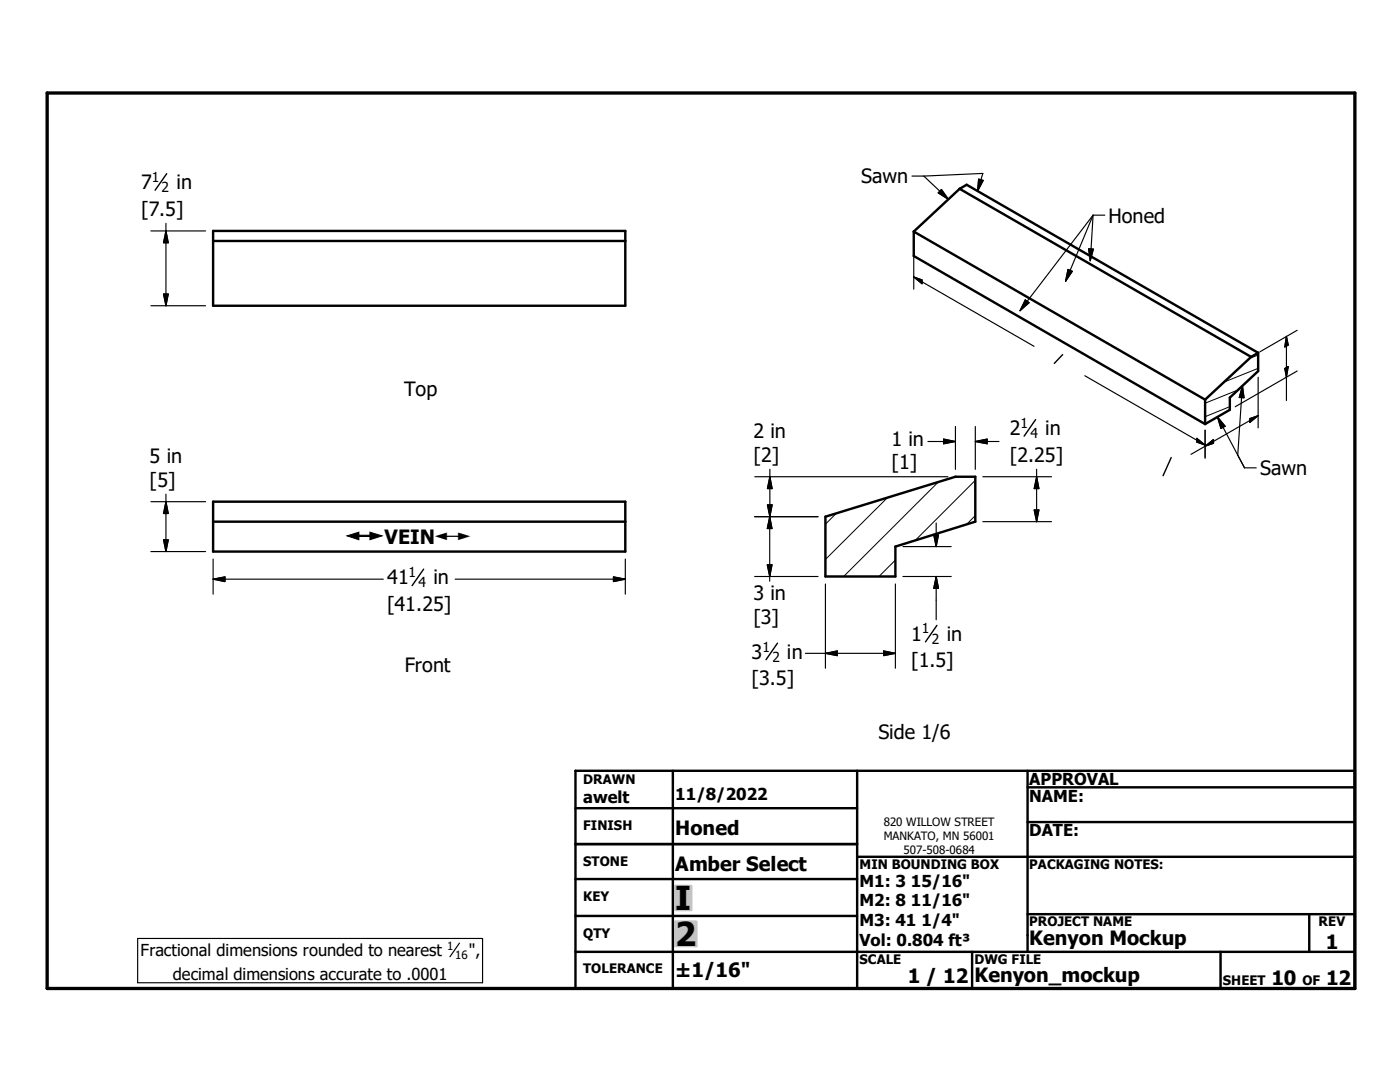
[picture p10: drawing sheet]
<svg xmlns="http://www.w3.org/2000/svg" width="279mm" height="216mm" viewBox="0 0 279 216" stroke-linecap="round" stroke-linejoin="round" font-family="sans-serif">
<g fill="none" stroke="#000" stroke-width=".48">
<path d="M191.5 37.7l-9.1 8.5M191.5 37.7l1.4-.8 58.2 33.5M191.5 37.7l58.2 33.5M42.5 46.1h82.3v14.9h-82.3zM42.5 48.1h82.3M182.4 46.2v4.9l58.1 33.5M182.4 46.2l58.1 33.5M240.5 79.7v4.9M249.7 71.2l-9.2 8.5M251.1 70.4l-1.4 .8M251.1 70.4v3.7l-5.7 5.2v2.5l-4.9 2.8M42.5 100.1h82.3v10h-82.3z"/>
<path d="M42.5 104.1h82.3M164.7 103.1l26-8h3.9v9l-15.9 5v5.9h-14zM114.8 153.8h155.6v43.4h-155.6zM134.3 153.8v43.4M171.1 153.8v43.4M205.1 157.1h65.3M205.1 153.8v36.1M114.8 175.4h56.3M114.8 161.3h56.3M114.8 168.4h56.3M171.1 171h99.3M205.1 164h65.3"/>
<path d="M114.8 182.8h56.3M114.8 189.9h155.6M194 189.9v7.3M205.1 182.4h65.3M243.6 189.9v7.3M261.3 182.4v7.5"/>
</g>
<path d="M247.1 77.8l-6.6 2.7M251.1 73.5l-6.9 2.8M251.1 70.8l-1.8 .7M177.1 99.3l-12.4 12.3M187.3 96.2l-18.9 18.8M194.6 95.8l-12 12M245.4 81.1l-4.9 2M166.9 102.4l-2.2 2.2M178.7 111.8l-3.3 3.2M194.6 102.9l-1.7 1.8" fill="none" stroke="#000" stroke-width=".2"/>
<path d="M9.4 18.6h261v178.6h-261z" fill="none" stroke="#000" stroke-width=".66"/>
<g fill="#c0c0c0" stroke="#c0c0c0" stroke-width=".48">
<path d="M134.8 183.9h4.2v4.9z"/>
<path d="M134.8 183.9l4.2 4.9h-4.2z"/>
<path d="M134.8 176.8h3.1v4.8z"/>
<path d="M134.8 176.8l3.1 4.8h-3.1z"/>
</g>
<g fill="none" stroke="#000" stroke-width=".23">
<path d="M182 35.1h2.4M184.4 35.1l4.9 4.7M184.4 35.1l11.7-.5-1 3.5M187.9 37.8l1.4 2-2.1-1.3zM195.3 35.7l.9 .3-1.1 2.1zM30.1 46.1h10.9M32.6 58.7h1l-.5 2.3zM33.1 44.6v16.4M33.1 46.1l.5 2.3h-1zM182.4 55.3l24 13.8M182.4 55.3l1.6 .6v.7zM182.4 49.9v7.8"/>
<path d="M204.6 59.8l.8 .6-1.8 1.6zM213.1 53.8l.9 .3-1.3 2zM217.3 49.7h.9l-.6 2.3zM218.1 42.9l-14.5 19.1M218.1 42.9l-5.4 13.2M218.1 42.9l-.5 9.1M218.1 42.9h2.4M30.1 61h10.9M216.5 75l24 13.8M248 77l-1 13.8M248 77l.3 2.4-1-.1zM251.1 75.3v10.1"/>
<path d="M256.4 73.5l.7-.4-.4 2.2zM256.7 67.1v12.8M256.7 67.1l.4 1.8-.7 .3zM258.9 65.9l-7.5 4.3M258.9 74l-12.4 7.2M33.1 98.6v11.5M150.6 95.1h38.6M153.6 93.6v22.4M153.6 95.1l.5 2.4h-.9zM185.2 88.1h5.5M188.3 87.6l2.4 .5-2.4 .5zM190.7 85.1v8.6"/>
<path d="M194.6 88.1h4.8M194.6 88.1l2.4-.5v1zM194.6 85.1v8.6M196.1 95.1h13.8M206.9 93.6v10.5M206.9 95.1l.4 2.4h-.9zM238.9 87.5l1.6 1.3-1.6-.6zM240.5 85.8v5.7M240.5 89l1.7-1.3v.8zM243 83.2l5.4 10.2h2.3M243 83.2l1.5 1.9-.8 .4zM249.4 83.5l1.7-.6-1.7 1.4z"/>
<path d="M251.1 82.9l-13.4 7.8M30.1 100.1h10.9M30.1 110.1h10.9M32.6 107.7h1l-.5 2.4zM33.1 100.1l.5 2.4h-1zM42.5 115.6h34M42.5 115.6l2.4-.5v.9zM42.5 111.6v7M90.8 115.6h34M122.4 115.1l2.4 .5-2.4 .4zM124.8 111.6v7M150.6 103.1h12.7"/>
<path d="M150.6 115h12.7M153.1 112.7h1l-.5 2.3zM153.2 100.7h.9l-.5 2.4zM153.6 103.1l.5 2.4h-1zM164.7 116.5v16.8M178.7 116.5v16.8M180.2 115h9.6M180.2 109.1h9.6M186.4 106.7h.9l-.5 2.4zM186.8 104.4v4.7M186.8 115v8.7M186.8 115l.5 2.4h-.9z"/>
<path d="M196.1 104.1h13.8M206.4 101.8h.9l-.4 2.3zM160.7 130.4h18M164.7 130.4l2.4-.5v.9zM176.4 129.9l2.3 .5-2.3 .4zM27.5 187.3h68.8v8.8h-68.8zM91.7 188.2l-1.9 2.7"/>
</g>
<path d="M33.3 34.7l-2.3 3.3M212.1 70.8l-1.7 1.7M206.7 83.7l-2.3 3.3M233.7 91.3l-1.6 3.6M84.6 113.6l-2.4 3.3M155.2 128.3l-2.3 3.3M187 124.8l-2.3 3.3" fill="none" stroke="#000" stroke-width=".28"/>
<g fill="#000" stroke="#000" stroke-width=".23">
<path d="M187.9 37.8l1.4 2-2.1-1.3zM195.3 35.7l.9 .3-1.1 2.1zM32.6 58.7h1l-.5 2.3zM33.1 46.1l.5 2.3h-1zM182.4 55.3l1.6 .6v.7zM204.6 59.8l.8 .6-1.8 1.6zM213.1 53.8l.9 .3-1.3 2zM217.3 49.7h.9l-.6 2.3zM248 77l.3 2.4-1-.1zM256.4 73.5l.7-.4-.4 2.2zM256.7 67.1l.4 1.8-.7 .3zM153.6 95.1l.5 2.4h-.9z"/>
<path d="M188.3 87.6l2.4 .5-2.4 .5zM194.6 88.1l2.4-.5v1zM206.9 95.1l.4 2.4h-.9zM238.9 87.5l1.6 1.3-1.6-.6zM240.5 89l1.7-1.3v.8zM243 83.2l1.5 1.9-.8 .4zM249.4 83.5l1.7-.6-1.7 1.4zM32.6 107.7h1l-.5 2.4zM33.1 100.1l.5 2.4h-1zM42.5 115.6l2.4-.5v.9zM122.4 115.1l2.4 .5-2.4 .4zM153.1 112.7h1l-.5 2.3z"/>
<path d="M153.2 100.7h.9l-.5 2.4zM153.6 103.1l.5 2.4h-1zM186.4 106.7h.9l-.5 2.4zM186.8 115l.5 2.4h-.9zM206.4 101.8h.9l-.4 2.3zM164.7 130.4l2.4-.5v.9zM176.4 129.9l2.3 .5-2.3 .4z"/>
</g>
<g fill="#fff" stroke="#fff" stroke-width=".23">
<path d="M69.3 105.6h25v2.9z"/>
<path d="M69.3 105.6l25 2.9h-25z"/>
</g>
<g font-size="6.6">
<text x="134.7" y="181.6">I</text>
<text x="134.7" y="188.8">2</text>
</g>
<g font-size="3.9">
<text x="28.2" y="37.8">7</text>
<text x="35.2" y="37.8">in</text>
<text x="171.9" y="36.6">Sawn</text>
<text x="28.2" y="43.1">[7.5]</text>
<text x="221.2" y="44.4">Honed</text>
<text x="80.6" y="79">Top</text>
<text x="150.4" y="87.4">2 in</text>
<text x="177.9" y="88.9">1 in</text>
<text x="201.5" y="86.8">2</text>
<text x="208.6" y="86.8">in</text>
<text x="29.8" y="92.3">5 in</text>
<text x="150.4" y="92.1">[2]</text>
<text x="177.9" y="93.6">[1]</text>
<text x="201.5" y="92.1">[2.25]</text>
<text x="251.5" y="94.8">Sawn</text>
<text x="29.8" y="97.1">[5]</text>
<text x="76.8" y="108.5">VEIN</text>
<text x="77.3" y="116.6">41</text>
<text x="86.5" y="116.6">in</text>
<text x="150.4" y="119.6">3 in</text>
<text x="77.3" y="121.9">[41.25]</text>
<text x="150.4" y="124.4">[3]</text>
<text x="150" y="131.4">3</text>
<text x="157.1" y="131.4">in</text>
<text x="181.8" y="127.8">1</text>
<text x="188.9" y="127.8">in</text>
<text x="80.8" y="134.1">Front</text>
<text x="150" y="136.7">[3.5]</text>
<text x="181.8" y="133.2">[1.5]</text>
<text x="175.3" y="147.4">Side 1/6</text>
<text x="134.7" y="166.6">Honed</text>
<text x="134.7" y="173.8">Amber Select</text>
<text x="205.4" y="188.6">Kenyon Mockup</text>
<text x="264.6" y="189.3">1</text>
<text x="134.7" y="194.9">±1/16&quot;</text>
<text x="181.1" y="196.1">1 / 12</text>
<text x="194.5" y="196">Kenyon_mockup</text>
<text x="253.8" y="196.6">10</text>
<text x="264.7" y="196.6">12</text>
</g>
<g font-size="3.3">
<text x="116.4" y="160.2">awelt</text>
<text x="134.7" y="159.7">11/8/2022</text>
<text x="205.4" y="156.7">APPROVAL</text>
<text x="205.4" y="159.9">NAME:</text>
<text x="205.4" y="166.9">DATE:</text>
<text x="171.5" y="176.9">M1: 3 15/16&quot;</text>
<text x="171.5" y="180.8">M2: 8 11/16&quot;</text>
<text x="171.5" y="184.8">M3: 41 1/4&quot;</text>
<text x="28.1" y="190.8">Fractional dimensions rounded to nearest</text>
<text x="93.6" y="190.8">&quot;,</text>
<text x="171.5" y="188.7">Vol: 0.804 ft³</text>
<text x="34.5" y="195.5">decimal dimensions accurate to .0001</text>
</g>
<g font-size="3.1">
<text x="69.3" y="108.5">#</text>
<text x="86.8" y="108.5">#</text>
</g>
<g font-size="2.8">
<text x="30.3" y="36.3">1</text>
<text x="32.3" y="38.4">2</text>
<text x="203.7" y="85.4">1</text>
<text x="205.7" y="87.4">4</text>
<text x="81.5" y="115.2">1</text>
<text x="83.5" y="117.2">4</text>
<text x="152.1" y="130">1</text>
<text x="184" y="126.4">1</text>
<text x="186" y="128.5">2</text>
<text x="154.1" y="132">2</text>
</g>
<g font-size="2.6">
<text x="116.4" y="156.4">DRAWN</text>
<text x="116.4" y="165.6">FINISH</text>
<text x="116.4" y="172.8">STONE</text>
<text x="171.5" y="173.4">MIN BOUNDING BOX</text>
<text x="205.4" y="173.4">PACKAGING NOTES:</text>
<text x="116.4" y="179.9">KEY</text>
<text x="205.4" y="184.8">PROJECT NAME</text>
<text x="263.1" y="184.8">REV</text>
<text x="116.4" y="187.1">QTY</text>
<text x="116.4" y="194.2">TOLERANCE</text>
<text x="171.5" y="192.4">SCALE</text>
<text x="194.5" y="192.4">DWG FILE</text>
<text x="244.1" y="196.6">SHEET</text>
<text x="259.9" y="196.6">OF</text>
</g>
<g font-size="2.3">
<text x="176.4" y="164.8">820 WILLOW STREET</text>
<text x="176.4" y="167.6">MANKATO, MN 56001</text>
<text x="180.3" y="170.3">507-508-0684</text>
<text x="89.2" y="189.6">1</text>
<text x="90.8" y="191.3">16</text>
</g>
</svg>
